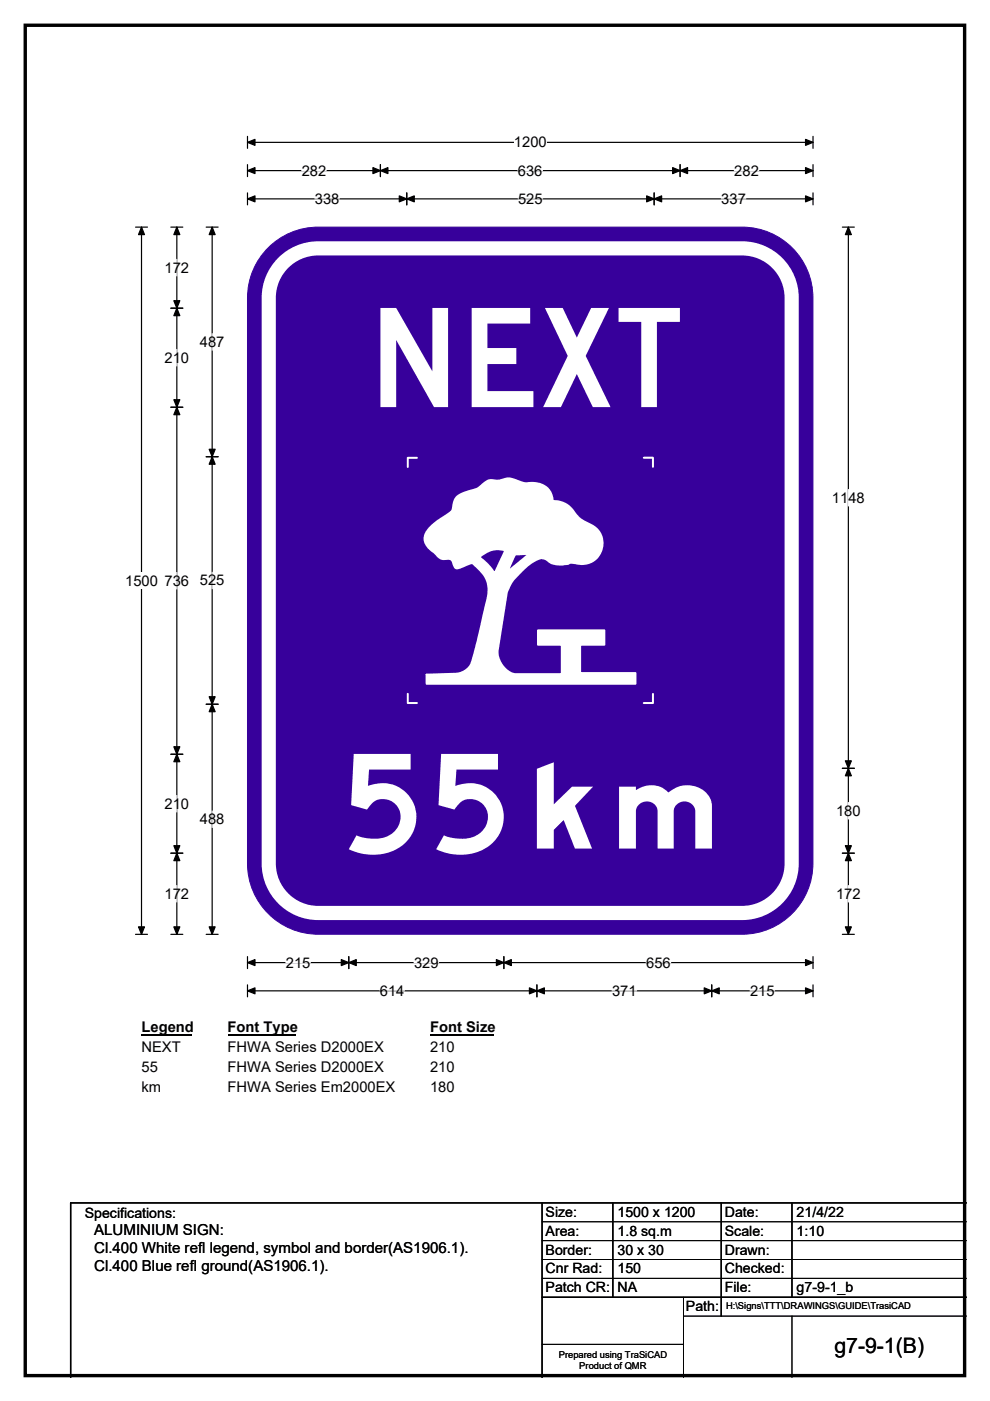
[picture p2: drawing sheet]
<svg xmlns="http://www.w3.org/2000/svg" width="210mm" height="297mm" viewBox="0 0 210 297" stroke-linecap="round" stroke-linejoin="round" font-family="sans-serif">
<path d="M5.4 5.4h199.2v286.3h-199.2z" fill="none" stroke="#000" stroke-width=".72"/>
<path d="M52.5 30.2h119.9M52.5 28.9v2.6M172.4 28.9v2.6" fill="none" stroke="#000" stroke-width=".25"/>
<path d="M52.5 30.2l1.6-.7v1.3zM170.9 29.5l1.5 .7-1.5 .6z" fill="#000" stroke="#000" stroke-width=".25"/>
<path d="M109 28.4h7v3.5h-7z" fill="#fff"/>
<g fill="none" stroke="#000" stroke-width=".25">
<path d="M52.5 36.2h119.9M52.5 34.9v2.5M80.7 34.9v2.5M144.3 34.9v2.5M172.4 34.9v2.5M28.7 48.2h2.6M30 48.2v149.9M52.5 40.9v2.5M52.5 42.2h119.9M86.3 40.9v2.5M138.7 40.9v2.5M172.4 40.9v2.5"/>
<path d="M28.7 198.1h2.6M52.5 202.8v2.6M52.5 208.8v2.5M52.5 204.1h119.9M52.5 210.1h119.9M74 202.8v2.6M106.9 202.8v2.6M113.9 208.8v2.5M151 208.8v2.5M172.4 202.8v2.6M172.4 208.8v2.5"/>
</g>
<g fill="#000" stroke="#000" stroke-width=".25">
<path d="M52.5 36.2l1.6-.7v1.3zM80.7 36.2l1.6-.7v1.3zM79.1 35.5l1.6 .7-1.6 .6zM142.7 35.5l1.6 .7-1.6 .6zM144.3 36.2l1.5-.7v1.3zM170.9 35.5l1.5 .7-1.5 .6zM30 48.2l.6 1.5h-1.2zM52.5 42.2l1.6-.7v1.3zM86.3 42.2l1.6-.7v1.3zM84.7 41.5l1.6 .7-1.6 .6zM137.2 41.5l1.5 .7-1.5 .6zM138.7 42.2l1.6-.7v1.3z"/>
<path d="M170.9 41.5l1.5 .7-1.5 .6zM29.4 196.5h1.2l-.6 1.6zM52.5 204.1l1.6-.6v1.2zM52.5 210.1l1.6-.7v1.3zM74 204.1l1.6-.6v1.2zM72.4 203.5l1.6 .6-1.6 .6zM105.3 203.5l1.6 .6-1.6 .6zM106.9 204.1l1.6-.6v1.2zM113.9 210.1l1.6-.7v1.3zM112.3 209.4l1.6 .7-1.6 .6zM149.4 209.4l1.6 .7-1.6 .6zM151 210.1l1.5-.7v1.3z"/>
<path d="M170.9 203.5l1.5 .6-1.5 .6zM170.9 209.4l1.5 .7-1.5 .6z"/>
</g>
<path d="M64 36.2h5.2M109.9 36.2h5.2M155.7 36.2h5.3M66.8 42.2h5.2M109.9 42.2h5.2M153 42.2h5.2M60.6 204.1h5.2M80.6 210.1h5.2M87.8 204.1h5.2M129.8 210.1h5.2M137.1 204.1h5.2M159.1 210.1h5.2" fill="none" stroke="#fff" stroke-width=".25"/>
<path d="M26.5 121.4h7v3.5h-7z" fill="#fff"/>
<g fill="none" stroke="#000" stroke-width=".25">
<path d="M36.2 48.2h2.6M37.5 48.2v149.9M43.7 48.2h2.6M45 48.2v149.9M178.7 48.2h2.5M179.9 48.2v149.9M36.2 65.3h2.6M36.2 86.3h2.6M43.7 96.8h2.6M36.2 159.9h2.6M43.7 149.3h2.6M178.7 162.9h2.5"/>
<path d="M36.2 180.9h2.6M36.2 198.1h2.6M43.7 198.1h2.6M178.7 180.9h2.5M178.7 198.1h2.5"/>
</g>
<g fill="#000" stroke="#000" stroke-width=".25">
<path d="M37.5 48.2l.6 1.5h-1.2zM45 48.2l.6 1.5h-1.2zM179.9 48.2l.7 1.5h-1.3zM37.5 65.3l.6 1.6h-1.2zM36.9 63.8h1.2l-.6 1.5zM36.9 84.8h1.2l-.6 1.5zM37.5 86.3l.6 1.6h-1.2zM45 96.8l.6 1.6h-1.2zM44.4 95.2h1.2l-.6 1.6zM36.9 158.3h1.2l-.6 1.6zM37.5 159.9l.6 1.6h-1.2zM44.4 147.7h1.2l-.6 1.6z"/>
<path d="M45 149.3l.6 1.6h-1.2zM179.9 162.9l.7 1.6h-1.3zM179.3 161.3h1.3l-.7 1.6zM36.9 179.3h1.2l-.6 1.6zM37.5 180.9l.6 1.6h-1.2zM36.9 196.5h1.2l-.6 1.6zM44.4 196.5h1.2l-.6 1.6zM179.3 179.3h1.3l-.7 1.6zM179.9 180.9l.7 1.6h-1.3zM179.3 196.5h1.3l-.7 1.6z"/>
</g>
<path d="M37.5 55v3.5M37.5 74.1v3.5M45 70.7v3.6M179.9 103.8v3.5M37.5 121.4v3.5M45 121.3v3.5M37.5 168.7v3.4M45 172v3.5M179.9 170.1v3.6M37.5 187.7v3.5M179.9 187.7v3.5" fill="none" stroke="#fff" stroke-width=".25"/>
<path d="M30 216.1h10.8v3.5h-10.8z" fill="#fff"/>
<path d="M30 219.4h10.8" fill="none" stroke="#000" stroke-width=".32"/>
<path d="M48.3 216.1h14.4v3.5h-14.4z" fill="#fff"/>
<path d="M48.3 219.4h14.4" fill="none" stroke="#000" stroke-width=".32"/>
<path d="M91.2 216.1h13.5v3.5h-13.5z" fill="#fff"/>
<path d="M91.2 219.4h13.5" fill="none" stroke="#000" stroke-width=".32"/>
<g fill="#fff">
<path d="M30 220.3h8.3v3.5h-8.3z"/>
<path d="M48.3 220.3h33v3.5h-33z"/>
<path d="M91.2 220.3h5.2v3.5h-5.2z"/>
<path d="M30 224.5h3.5v3.4h-3.5z"/>
<path d="M48.3 224.5h33v3.4h-33z"/>
<path d="M91.2 224.5h5.2v3.4h-5.2z"/>
<path d="M30 228.6h4.2v3.5h-4.2z"/>
<path d="M48.3 228.6h35.4v3.5h-35.4z"/>
<path d="M91.2 228.6h5.2v3.5h-5.2z"/>
</g>
<path d="M56.9 52.5a14.9 14.9 0 0 1 10.6-4.3h89.9a15 15 0 0 1 15 14.9v120a15 15 0 0 1-15 15h-89.9a15 15 0 0 1-15-15v-120a14.9 14.9 0 0 1 4.4-10.6z" fill-rule="evenodd" fill="#37009b" stroke="#37009b" stroke-width=".21"/>
<path d="M60.5 55.3a10.4 10.4 0 0 1 7-2.6h89.9a10.5 10.5 0 0 1 10.5 10.4v120a10.5 10.5 0 0 1-10.5 10.5h-89.9a10.5 10.5 0 0 1-10.5-10.5v-120a10.4 10.4 0 0 1 3.5-7.8z" fill="none" stroke="#fff" stroke-width="3"/>
<path d="M96.8 105.4l-.5 1.2a2.87 2.87 0 0 1-1.8 2.8 9.3 9.3 0 0 0-4.4 4.2 3.5 3.5 0 0 0 2 3.5l1 1.1a3.1 3.1 0 0 0 2.2 .3l.6 .4 .4 1a.81 .81 0 0 0 1.3 .4l2.6-1 .7 .8a6.4 6.4 0 0 1 2.3 7.8l-2.9 11.9a3.9 3.9 0 0 1-3.7 3.1l-6.1 .1v2h44.3v-2.3h-11.8v-6h5.2v-3.1h-14.1v3.1h5.1v6.2h-10.1a5 5 0 0 1-3.5-5l1.9-12.3 .5-1.2a7.1 7.1 0 0 1 1.9-2.5l2.1-2.1 1.6-1a2.55 2.55 0 0 1 3.3 .5l2.1 .4 1.4-.1 .5-.3 .8 .1a4.5 4.5 0 0 0 6.1-4.6 4.5 4.5 0 0 0-3.2-3.9 7.4 7.4 0 0 1-3.4-3.1 5.2 5.2 0 0 0-4-1.6 4 4 0 0 0-4.8-3.8 4.5 4.5 0 0 1-3-.6l-1.7-.4-2.4 .5a2.78 2.78 0 0 0-3.2 1l-1.3 .9a9.1 9.1 0 0 0-4 1.6zM101.6 118.1a11.9 11.9 0 0 1 3.3 3.5l2.3-4.9a5.6 5.6 0 0 0-5.6 1.4zM109.2 117.5h3.1l-4.8 3.8z" fill-rule="evenodd" fill="#fff"/>
<path d="M88.4 97.1h-1.9v1.9M136.5 97h2v2M96.8 105.4a12.2 12.2 0 0 1 4.5-1.8l.4-.3a3.6 3.6 0 0 1 2.9-1.5l1.3 .1 2.2-.5 1.6 .5a4.3 4.3 0 0 0 2.8 .5 4 4 0 0 1 4.7 3.8 5.5 5.5 0 0 1 5.1 3 9.5 9.5 0 0 0 3.6 2.4 4.4 4.4 0 0 1 1.4 5.6 4.4 4.4 0 0 1-5.3 2.2l-1.1-.1-.5 .3-1.9 .1a3.9 3.9 0 0 1-2.8-1.1 1.84 1.84 0 0 0-2.1 .2l-1.6 1-2.1 2.1a8.2 8.2 0 0 0-2.4 3.7l-2 12.5a5 5 0 0 0 3.8 4.8h9.9v-6.2h-5.1v-3.1h14.1v3.1h-5.2v6h11.8v2.3h-44.3v-2l6.3-.1a3.9 3.9 0 0 0 3.6-3.5l2.4-10.2a11 11 0 0 0 .5-6 7.9 7.9 0 0 0-2.4-3.1l-.7-.8-2.6 1a.81 .81 0 0 1-1.3-.4l-.2-.6a.97 .97 0 0 0-1.2-.8 2.07 2.07 0 0 1-2.4-1l-.8-.6a3 3 0 0 1-.3-5.2l1.3-1.1 1.8-1.2a3.1 3.1 0 0 0 1.6-1.7l.3-1.5zM101.6 118.1a5.7 5.7 0 0 1 5.6-1.4l-2.3 4.9-.5-.8a11.6 11.6 0 0 0-2.8-2.7zM109.2 117.5h3.1l-4.8 3.8zM86.5 147.1v2h1.9M138.5 147.1v2h-2" fill="none" stroke="#fff" stroke-width=".42"/>
<path d="M115 255v37M130 255v20M153 255v24M168 255v20M205 255h-190v37M115 275h90" fill="none" stroke="#000" stroke-width=".3"/>
<path d="M115 259h90M115 263h90M115 267h90M115 271h90M145 279h60M145 275v17M168 279v13M115 285h30" fill="none" stroke="#000" stroke-width=".21"/>
<g font-size="29.2" fill="#fff">
<text x="78.2" y="86.3">NEXT</text>
<text x="71.9" y="180.9">55</text>
</g>
<text font-size="25" fill="#fff" x="110.3" y="179.9">km</text>
<text font-size="4.5" x="177" y="286.9">g7-9-1(B)</text>
<g font-size="3.2">
<text x="20" y="261.9">ALUMINIUM SIGN:</text>
<text x="20" y="265.7">Cl.400 White refl legend, symbol and border(AS1906.1).</text>
<text x="20" y="269.6">Cl.400 Blue refl ground(AS1906.1).</text>
</g>
<g font-size="3.1">
<text x="109" y="31.2">1200</text>
<text x="64" y="37.2">282</text>
<text x="109.9" y="37.2">636</text>
<text x="155.7" y="37.2">282</text>
<text x="66.8" y="43.2">338</text>
<text x="109.9" y="43.2">525</text>
<text x="153" y="43.2">337</text>
<text x="34.9" y="57.8">172</text>
<text x="34.9" y="76.9">210</text>
<text x="42.4" y="73.5">487</text>
<text x="176.5" y="106.6">1148</text>
<text x="26.5" y="124.2">1500</text>
<text x="34.9" y="124.2">736</text>
<text x="42.4" y="124.1">525</text>
<text x="34.9" y="171.4">210</text>
<text x="177.3" y="172.9">180</text>
<text x="42.4" y="174.8">488</text>
<text x="34.9" y="190.5">172</text>
<text x="177.3" y="190.5">172</text>
<text x="60.6" y="205.1">215</text>
<text x="87.8" y="205.1">329</text>
<text x="137.1" y="205.1">656</text>
<text x="80.6" y="211.1">614</text>
<text x="129.8" y="211.1">371</text>
<text x="159.1" y="211.1">215</text>
<text x="30" y="218.9">Legend</text>
<text x="48.3" y="218.9">Font Type</text>
<text x="91.2" y="218.9">Font Size</text>
<text x="30" y="223.1">NEXT</text>
<text x="30" y="227.2">55</text>
<text x="48.3" y="223.1">FHWA Series D2000EX</text>
<text x="48.3" y="227.2">FHWA Series D2000EX</text>
<text x="91.2" y="223.1">210</text>
<text x="91.2" y="227.2">210</text>
<text x="30" y="231.4">km</text>
<text x="48.3" y="231.4">FHWA Series Em2000EX</text>
<text x="91.2" y="231.4">180</text>
</g>
<g font-size="3">
<text x="115.7" y="258">Size:</text>
<text x="131" y="258">1500 x 1200</text>
<text x="153.7" y="258">Date:</text>
<text x="169" y="258">21/4/22</text>
<text x="18" y="258.2">Specifications:</text>
<text x="115.7" y="262">Area:</text>
<text x="131" y="262">1.8 sq.m</text>
<text x="153.7" y="262">Scale:</text>
<text x="169" y="262">1:10</text>
<text x="115.7" y="266">Border:</text>
<text x="115.7" y="270">Cnr Rad:</text>
<text x="131" y="266">30 x 30</text>
<text x="131" y="270">150</text>
<text x="153.7" y="266">Drawn:</text>
<text x="153.7" y="270">Checked:</text>
<text x="115.7" y="274">Patch CR:</text>
<text x="131" y="274">NA</text>
<text x="153.7" y="274">File:</text>
<text x="169" y="274">g7-9-1_b</text>
<text x="145.5" y="278">Path:</text>
</g>
<g font-size="2">
<text x="154" y="277.6">H:\Signs\TTT\DRAWINGS\GUIDE\TrasiCAD</text>
<text x="118.5" y="287.8">Prepared using TraSiCAD</text>
<text x="122.9" y="290.2">Product of QMR</text>
</g>
</svg>
